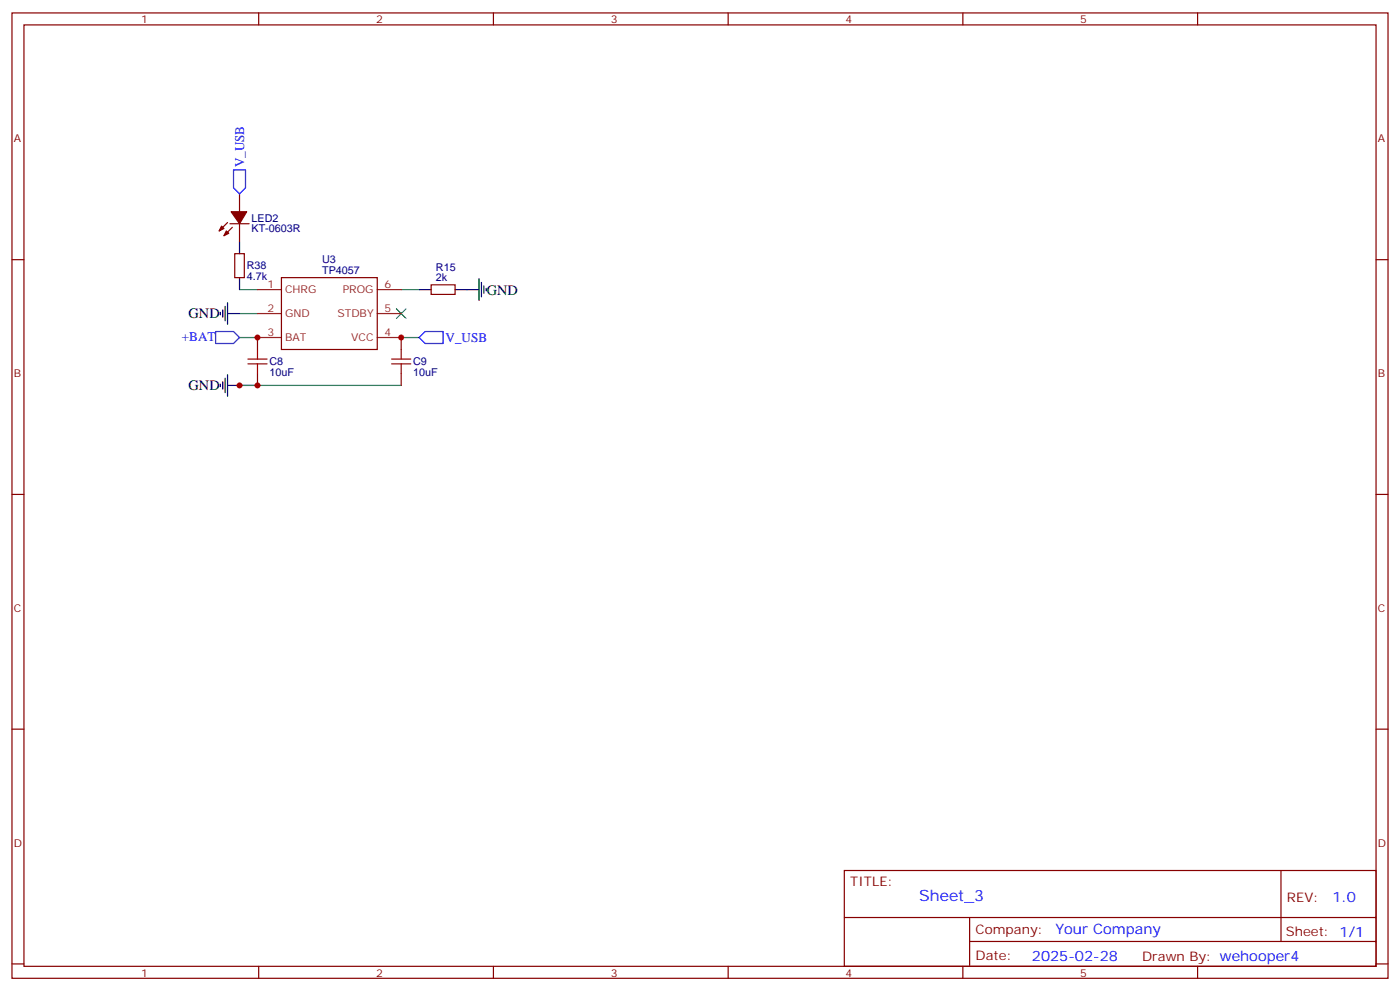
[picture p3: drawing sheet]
<svg xmlns="http://www.w3.org/2000/svg" width="412mm" height="292mm" viewBox="0 0 412 292" stroke-linecap="round" stroke-linejoin="round" font-family="sans-serif">
<g fill="none" stroke="#870000" stroke-width=".35">
<path d="M3.5 3.8h405.4v284.3h-405.4zM7.1 7.3h398.2v277.3h-398.2zM76.2 3.8v3.5M145.3 3.8v3.5M214.5 3.8v3.5M283.6 3.8v3.5M352.8 3.8v3.5M70.6 57.1v5.3M3.5 76.5h3.6M67 65.5l-2.4 2.5M67.7 65.9h5.7M68.4 67l-2.4 2.4"/>
<path d="M69.1 74.7h2.9v7.1h-2.9zM70.6 65.9v5.3M405.3 76.5h3.6M75.8 99.4v3.5M82.9 81.8h28.2v21.1h-28.2zM118.2 99.4v3.5M127 83.9h7.1v2.8h-7.1zM75.8 110v3.5M118.2 110v3.5M3.5 145.6h3.6M405.3 145.6h3.6M3.5 214.8h3.6"/>
<path d="M405.3 214.8h3.6M248.7 256.4h156.6v28.2h-156.6zM377.3 256.4v20.9M248.7 270.2h156.5M285.6 277.3h119.6M285.6 270.2v14.2M3.5 283.9h3.6M76.2 284.6v3.5M145.3 284.6v3.5M214.5 284.6v3.5M283.6 284.6v3.5M352.8 284.6v3.5"/>
<path d="M405.3 283.9h3.6"/>
</g>
<path d="M70.6 85.3h5.2M70.6 92.4h5.2M70.6 99.4h5.2M118.2 85.3h5.3M118.2 99.4h5.3M70.6 113.5h47.6" fill="none" stroke="#008700" stroke-width=".35"/>
<g fill="none" stroke="#000" stroke-width=".35">
<path d="M70.6 71.2v3.5M64.9 92v.7M65.6 91.3v2.1M66.3 90.2v4.3M67 89.2v6.3M67 92.4h3.6M70.6 81.8v3.5M123.5 85.3h3.5M134.1 85.3h7M141.1 82.1v6.4M141.8 83.2v4.2M142.5 84.2v2.2"/>
<path d="M143.2 84.9v.8M64.9 113.2v.7M65.6 112.5v2.1M66.3 111.4v4.2M67 113.5h3.6M67 110.3v6.4"/>
</g>
<path d="M73 107.2h5.7M73 105.8h5.7M75.8 102.9v2.9M75.8 107.2v2.8M115.4 107.2h5.6M115.4 105.8h5.6M118.2 102.9v2.9M118.2 107.2v2.8" fill="none" stroke="#a10000" stroke-width=".35"/>
<path d="M116.8 90.9l2.8 2.9M119.6 90.9l-2.8 2.9" fill="none" stroke="#3c3" stroke-width=".35"/>
<path d="M68.8 50h3.5v5.3l-1.7 1.8-1.8-1.8zM63.5 97.6h5.3l1.8 1.8-1.8 1.8h-5.3zM123.5 99.4l1.7-1.8h5.3v3.6h-5.3z" fill="none" stroke="#00f" stroke-width=".35"/>
<path d="M75.8 85.3h7.1M75.8 92.4h7.1M75.8 99.4h7.1M111.1 85.3h7.1M111.1 92.4h7.1M111.1 99.4h7.1" fill="none" stroke="#8c2424" stroke-width=".35"/>
<g fill="#870000" stroke="#870000" stroke-width=".35">
<path d="M66.7 68l.7 .7-1.4 .7z"/>
<path d="M65.3 66.6l.7 .7-1.4 .7z"/>
<path d="M68.1 62.4h4.6l-2.1 3.5z"/>
</g>
<g fill="#c00">
<circle cx="70.6" cy="113.5" r=".88"/>
<circle cx="75.8" cy="113.5" r=".88"/>
<circle cx="118.2" cy="99.4" r=".88"/>
<circle cx="75.8" cy="99.4" r=".88"/>
</g>
<text font-size="4.6" fill="#00f" x="270.8" y="265.4">Sheet_3</text>
<g font-size="4.2">
<text x="143.4" y="86.8">GND</text>
<text x="55.6" y="93.8">GND</text>
<text x="55.6" y="115">GND</text>
</g>
<g font-size="4.2" fill="#00f">
<text x="392.5" y="265.7">1.0</text>
<text x="310.9" y="275.2">Your Company</text>
<text x="304" y="283">2025-02-28</text>
</g>
<g font-size="3.9" fill="#00f">
<text x="71.9" y="49.3" transform="rotate(-90 71.9 49.3)">V_USB</text>
<text x="53.6" y="100.6">+BAT</text>
<text x="131.2" y="100.7">V_USB</text>
</g>
<g font-size="3.9" fill="#800">
<text x="250.5" y="261">TITLE:</text>
<text x="379.1" y="265.7">REV:</text>
<text x="287.4" y="275.2">Company:</text>
<text x="378.7" y="275.8">Sheet: 1/1</text>
<text x="287.4" y="282.9">Date:</text>
<text x="336.4" y="282.9">Drawn By: wehooper4</text>
</g>
<g font-size="3.2" fill="#800">
<text x="41.6" y="6.8">1</text>
<text x="110.8" y="6.8">2</text>
<text x="179.9" y="6.8">3</text>
<text x="249.1" y="6.8">4</text>
<text x="318.2" y="6.8">5</text>
<text x="4.1" y="41.9">A</text>
<text x="405.9" y="41.9">A</text>
<text x="4.1" y="111.1">B</text>
<text x="405.9" y="111.1">B</text>
<text x="4.1" y="180.2">C</text>
<text x="405.9" y="180.2">C</text>
<text x="4.1" y="249.3">D</text>
<text x="405.9" y="249.3">D</text>
<text x="41.6" y="287.6">1</text>
<text x="110.8" y="287.6">2</text>
<text x="179.9" y="287.6">3</text>
<text x="249.1" y="287.6">4</text>
<text x="318.2" y="287.6">5</text>
</g>
<g font-size="3.2" fill="#000080">
<text x="74.1" y="65.3">LED2</text>
<text x="74.1" y="68.5">KT-0603R</text>
<text x="94.9" y="77.5">U3</text>
<text x="72.7" y="82.5">4.7k</text>
<text x="72.7" y="79.3">R38</text>
<text x="94.9" y="80.7">TP4057</text>
<text x="128.4" y="82.8">2k</text>
<text x="128.4" y="79.7">R15</text>
<text x="79.4" y="107.6">C8</text>
<text x="121.7" y="107.6">C9</text>
<text x="79.4" y="110.7">10uF</text>
<text x="121.7" y="110.7">10uF</text>
</g>
<g font-size="3.2" fill="#8d2323">
<text x="78.8" y="84.9">1</text>
<text x="84" y="86.4">CHRG</text>
<text x="101" y="86.4">PROG</text>
<text x="113.2" y="84.9">6</text>
<text x="78.8" y="92">2</text>
<text x="84" y="93.4">GND</text>
<text x="99.4" y="93.4">STDBY</text>
<text x="113.2" y="92">5</text>
<text x="78.8" y="99.1">3</text>
<text x="84" y="100.5">BAT</text>
<text x="103.5" y="100.5">VCC</text>
<text x="113.2" y="99.1">4</text>
</g>
</svg>
